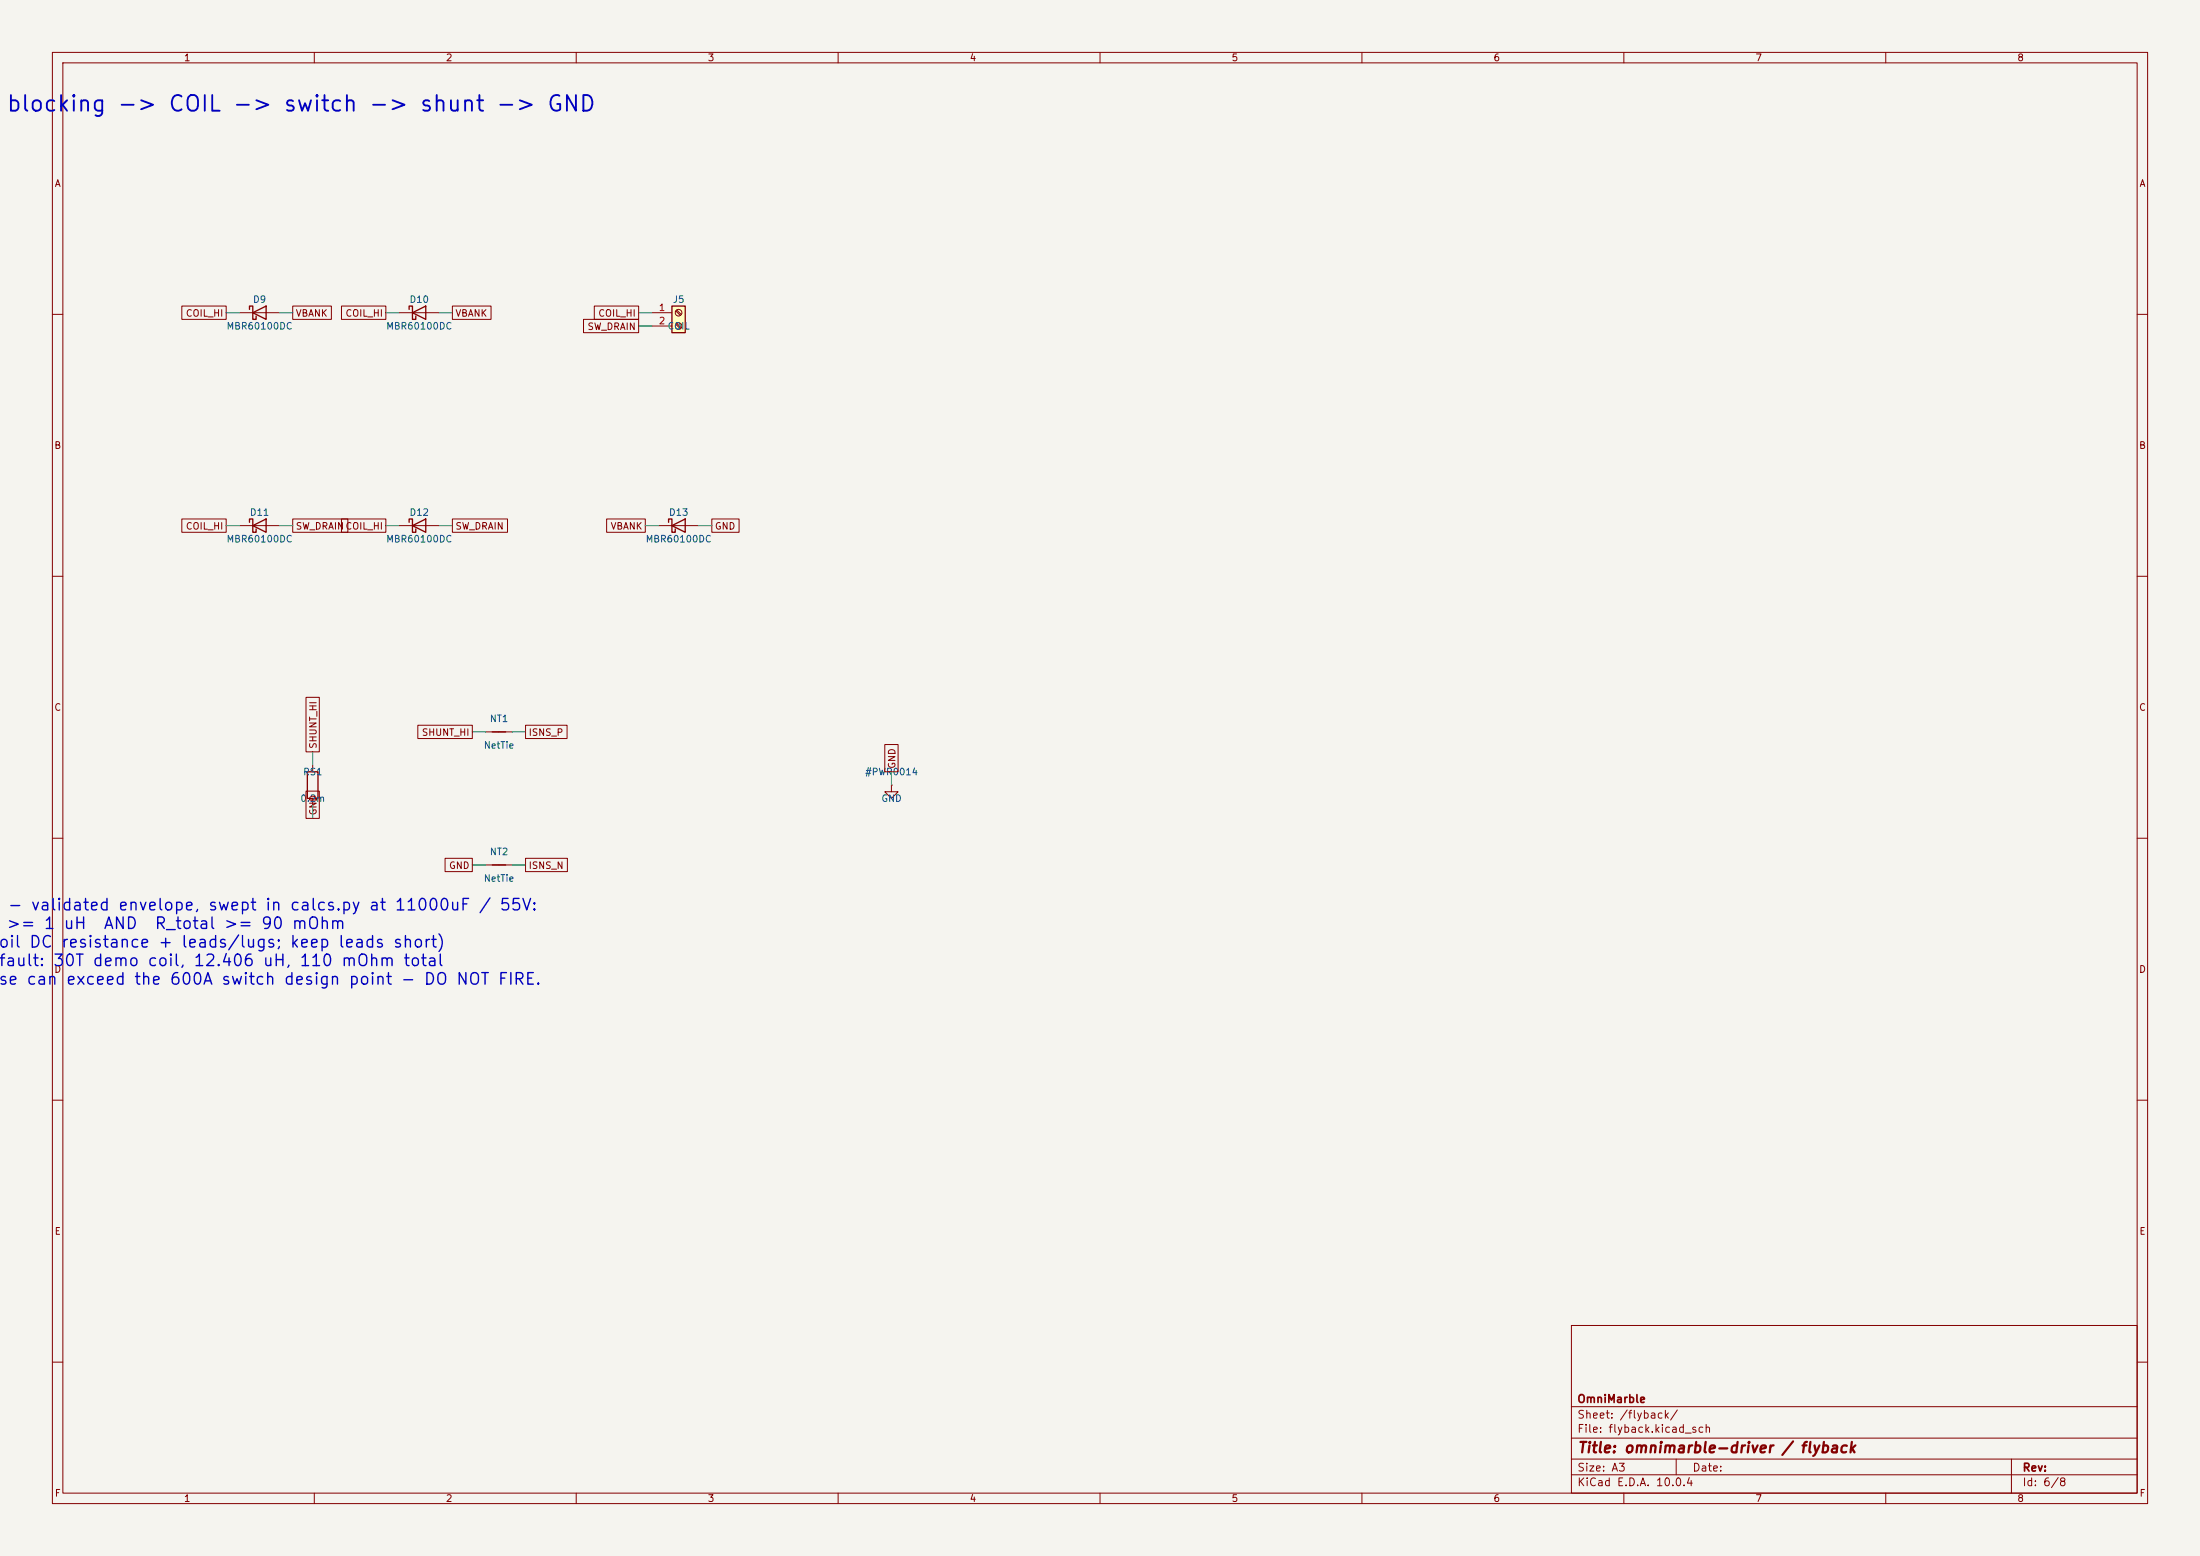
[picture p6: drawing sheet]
<svg xmlns="http://www.w3.org/2000/svg" width="420mm" height="297mm" viewBox="0 0 420 297" stroke-linecap="round" stroke-linejoin="round" font-family="sans-serif">
<path d="M0 0h420v297h-420z" fill="#f5f4ef" stroke="#f5f4ef" stroke-width=".19"/>
<g fill="none" stroke="#840000" stroke-width=".19">
<path d="M10 10h400v277h-400zM12 12h396v273h-396zM60 10v2M110 10v2M160 10v2M210 10v2M260 10v2M310 10v2M360 10v2M45.7 59.7h7.6M76.2 59.7h7.6M10 60h2"/>
<path d="M408 60h2M10 110h2M45.7 100.3h7.6M76.2 100.3h7.6M125.7 100.3h7.6M408 110h2M92.7 139.7h5.1M10 160h2M59.7 146.1v1.2M59.7 152.4v1.3M170.2 149.9v1.2h1.2l-1.2 1.3-1.3-1.3h1.3M170.2 149.9h.1"/>
<path d="M408 160h2M92.7 165.1h5.1M10 210h2M408 210h2M300 253h108v32h-108zM10 260h2M300 278.5h108M300 274.5h108M300 268.5h108M320 278.5v3M384 278.5v6.5M408 260h2"/>
<path d="M60 285v2M110 285v2M160 285v2M210 285v2M260 285v2M300 281.5h108M310 285v2M360 285v2"/>
</g>
<g fill="none" stroke="#840000" stroke-width=".25">
<path d="M47.6 59.1v-.7h.7v2.6h.6v-.7M48.3 59.7l2.5-1.3v2.6zM78.1 59.1v-.7h.6v2.6h.7v-.7M78.7 59.7l2.6-1.3v2.6zM47.6 99.7v-.6h.7v2.5h.6v-.6M78.1 99.7v-.6h.6v2.5h.7v-.6M127.6 99.7v-.6h.7v2.5h.6v-.6M48.3 100.3l2.5-1.2v2.5zM78.7 100.3l2.6-1.2v2.5zM128.3 100.3l2.5-1.2v2.5zM94 139.7h2.5M58.7 147.3h2v5.1h-2z"/>
<path d="M94 165.1h2.5"/>
</g>
<path d="M128.3 58.4h2.5v5.1h-2.5z" fill="#ffffc2"/>
<path d="M128.3 58.4h2.5v5.1h-2.5z" fill="none" stroke="#840000" stroke-width=".25"/>
<g fill="none" stroke="#840000" stroke-width=".19">
<path d="M34.7 58.4h8.5v2.6h-8.5zM55.9 58.4h7.4v2.6h-7.4zM65.2 58.4h8.5v2.6h-8.5zM86.4 58.4h7.3v2.6h-7.3zM113.4 58.4h8.5v2.6h-8.5zM124.5 59.7h3.8M129 59.4l.9 .8M129.2 59.2l.8 .8M111.4 61h10.5v2.5h-10.5zM124.5 62.2h3.8M129 61.9l.9 .8M129.2 61.7l.8 .9"/>
<path d="M34.7 99.1h8.5v2.5h-8.5zM55.9 99.1h10.5v2.5h-10.5zM65.2 99.1h8.5v2.5h-8.5zM86.4 99.1h10.5v2.5h-10.5zM115.8 99.1h7.4v2.5h-7.4zM135.9 99.1h5.2v2.5h-5.2zM58.4 133.1h2.6v10.4h-2.6zM79.8 138.4h10.4v2.6h-10.4zM100.3 138.4h8v2.6h-8zM58.4 151h2.6v5.2h-2.6zM168.9 142.1h2.6v5.2h-2.6zM85 163.8h5.2v2.6h-5.2z"/>
<path d="M100.3 163.8h8v2.6h-8z"/>
<circle cx="129.5" cy="59.7" r=".63"/>
<circle cx="129.5" cy="62.2" r=".63"/>
</g>
<g fill="none" stroke="#009600" stroke-width=".19">
<path d="M43.2 59.7h2.5M53.3 59.7h2.6M73.7 59.7h2.5M83.8 59.7h2.6M121.9 59.7h2.6M121.9 62.2h2.6M43.2 100.3h2.5M53.3 100.3h2.6M73.7 100.3h2.5M83.8 100.3h2.6M123.2 100.3h2.5M133.3 100.3h2.6"/>
<path d="M90.2 139.7h2.5M97.8 139.7h2.5M59.7 143.5v2.6M59.7 153.7v2.5M170.2 147.3v2.6M90.2 165.1h2.5M97.8 165.1h2.5"/>
</g>
<text font-size="3" fill="#0000c2" x="1.1" y="22">blocking -&gt; COIL -&gt; switch -&gt; shunt -&gt; GND</text>
<g font-size="2.2" fill="#0000c2">
<text x="1.1" y="177.9">&gt;= 1</text>
<text x="1.3" y="174.3">- validated envelope, swept in calcs.py at 11000uF / 55V:</text>
<text x="12" y="177.9">uH</text>
<text x="19.6" y="177.9">AND</text>
<text x="29.4" y="177.9">R_total &gt;= 90 mOhm</text>
<text x="-.4" y="181.4">oil DC</text>
<text x="-.4" y="185">fault: 30T demo coil, 12.406 uH, 110 mOhm total</text>
<text x="11.5" y="181.4">resistance + leads/lugs; keep leads short)</text>
<text x="-.4" y="188.5">se can</text>
<text x="12.4" y="188.5">exceed the 600A switch design point - DO NOT FIRE.</text>
</g>
<text font-size="2" fill="#840000" x="301" y="277.8">Title: omnimarble-driver / flyback</text>
<g font-size="1.5" fill="#840000">
<text x="301" y="268.1">OmniMarble</text>
<text x="301" y="273.8">File: flyback.kicad_sch</text>
<text x="301" y="271.1">Sheet: /flyback/</text>
<text x="301" y="281.2">Size: A3</text>
<text x="323" y="281.2">Date:</text>
<text x="386" y="281.2">Rev:</text>
<text x="301" y="284">KiCad E.D.A. 10.0.4</text>
<text x="386" y="284">Id: 6/8</text>
</g>
<g font-size="1.3" fill="#840000">
<text x="35" y="12">1</text>
<text x="85" y="12">2</text>
<text x="135" y="12">3</text>
<text x="185" y="12">4</text>
<text x="235" y="12">5</text>
<text x="285" y="12">6</text>
<text x="335" y="12">7</text>
<text x="385" y="12">8</text>
<text x="10.3" y="36">A</text>
<text x="408.3" y="36">A</text>
<text x="35.4" y="60.8">COIL_HI</text>
<text x="56.4" y="60.8">VBANK</text>
<text x="65.8" y="60.8">COIL_HI</text>
<text x="86.8" y="60.8">VBANK</text>
<text x="112" y="63.3">SW_DRAIN</text>
<text x="114.1" y="60.8">COIL_HI</text>
<text x="10.3" y="86">B</text>
<text x="408.2" y="86">B</text>
<text x="35.4" y="101.4">COIL_HI</text>
<text x="56.4" y="101.4">SW_DRAINCOIL_HI</text>
<text x="86.8" y="101.4">SW_DRAIN</text>
<text x="116.5" y="101.4">VBANK</text>
<text x="136.4" y="101.4">GND</text>
<text x="10.3" y="136">C</text>
<text x="408.2" y="136">C</text>
<text x="60.8" y="143" transform="rotate(-90 60.8 143)">SHUNT_HI</text>
<text x="80.4" y="140.8">SHUNT_HI</text>
<text x="100.8" y="140.8">ISNS_P</text>
<text x="171.2" y="146.8" transform="rotate(-90 171.2 146.8)">GND</text>
<text x="60.8" y="155.7" transform="rotate(-90 60.8 155.7)">GND</text>
<text x="85.6" y="166.2">GND</text>
<text x="100.8" y="166.2">ISNS_N</text>
<text x="10.3" y="186">D</text>
<text x="408.2" y="186">D</text>
<text x="10.3" y="236">E</text>
<text x="408.3" y="236">E</text>
<text x="10.3" y="286">F</text>
<text x="35" y="287">1</text>
<text x="85" y="287">2</text>
<text x="135" y="287">3</text>
<text x="185" y="287">4</text>
<text x="235" y="287">5</text>
<text x="285" y="287">6</text>
<text x="335" y="287">7</text>
<text x="385" y="287">8</text>
<text x="408.3" y="286">F</text>
</g>
<g font-size="1.3" fill="#006464">
<text x="48.2" y="58.1">D9</text>
<text x="78.1" y="58.1">D10</text>
<text x="128.3" y="58.1">J5</text>
<text x="43.1" y="63.2">MBR60100DC</text>
<text x="73.6" y="63.2">MBR60100DC</text>
<text x="127.3" y="63.2">COIL</text>
<text x="47.6" y="98.8">D11</text>
<text x="78.1" y="98.8">D12</text>
<text x="127.6" y="98.8">D13</text>
<text x="43.1" y="103.8">MBR60100DC</text>
<text x="73.6" y="103.8">MBR60100DC</text>
<text x="123.1" y="103.8">MBR60100DC</text>
<text x="92.2" y="143.2">NetTie</text>
<text x="93.4" y="138.1">NT1</text>
<text x="57.7" y="148.3">RS1</text>
<text x="165" y="148.3">#PWR0014</text>
<text x="57.2" y="153.4">0.2m</text>
<text x="168.1" y="153.4">GND</text>
<text x="93.4" y="163.5">NT2</text>
<text x="92.2" y="168.6">NetTie</text>
</g>
<g font-size="1.3" fill="#a90000">
<text x="125.7" y="59.7">1</text>
<text x="125.7" y="62.2">2</text>
</g>
</svg>
